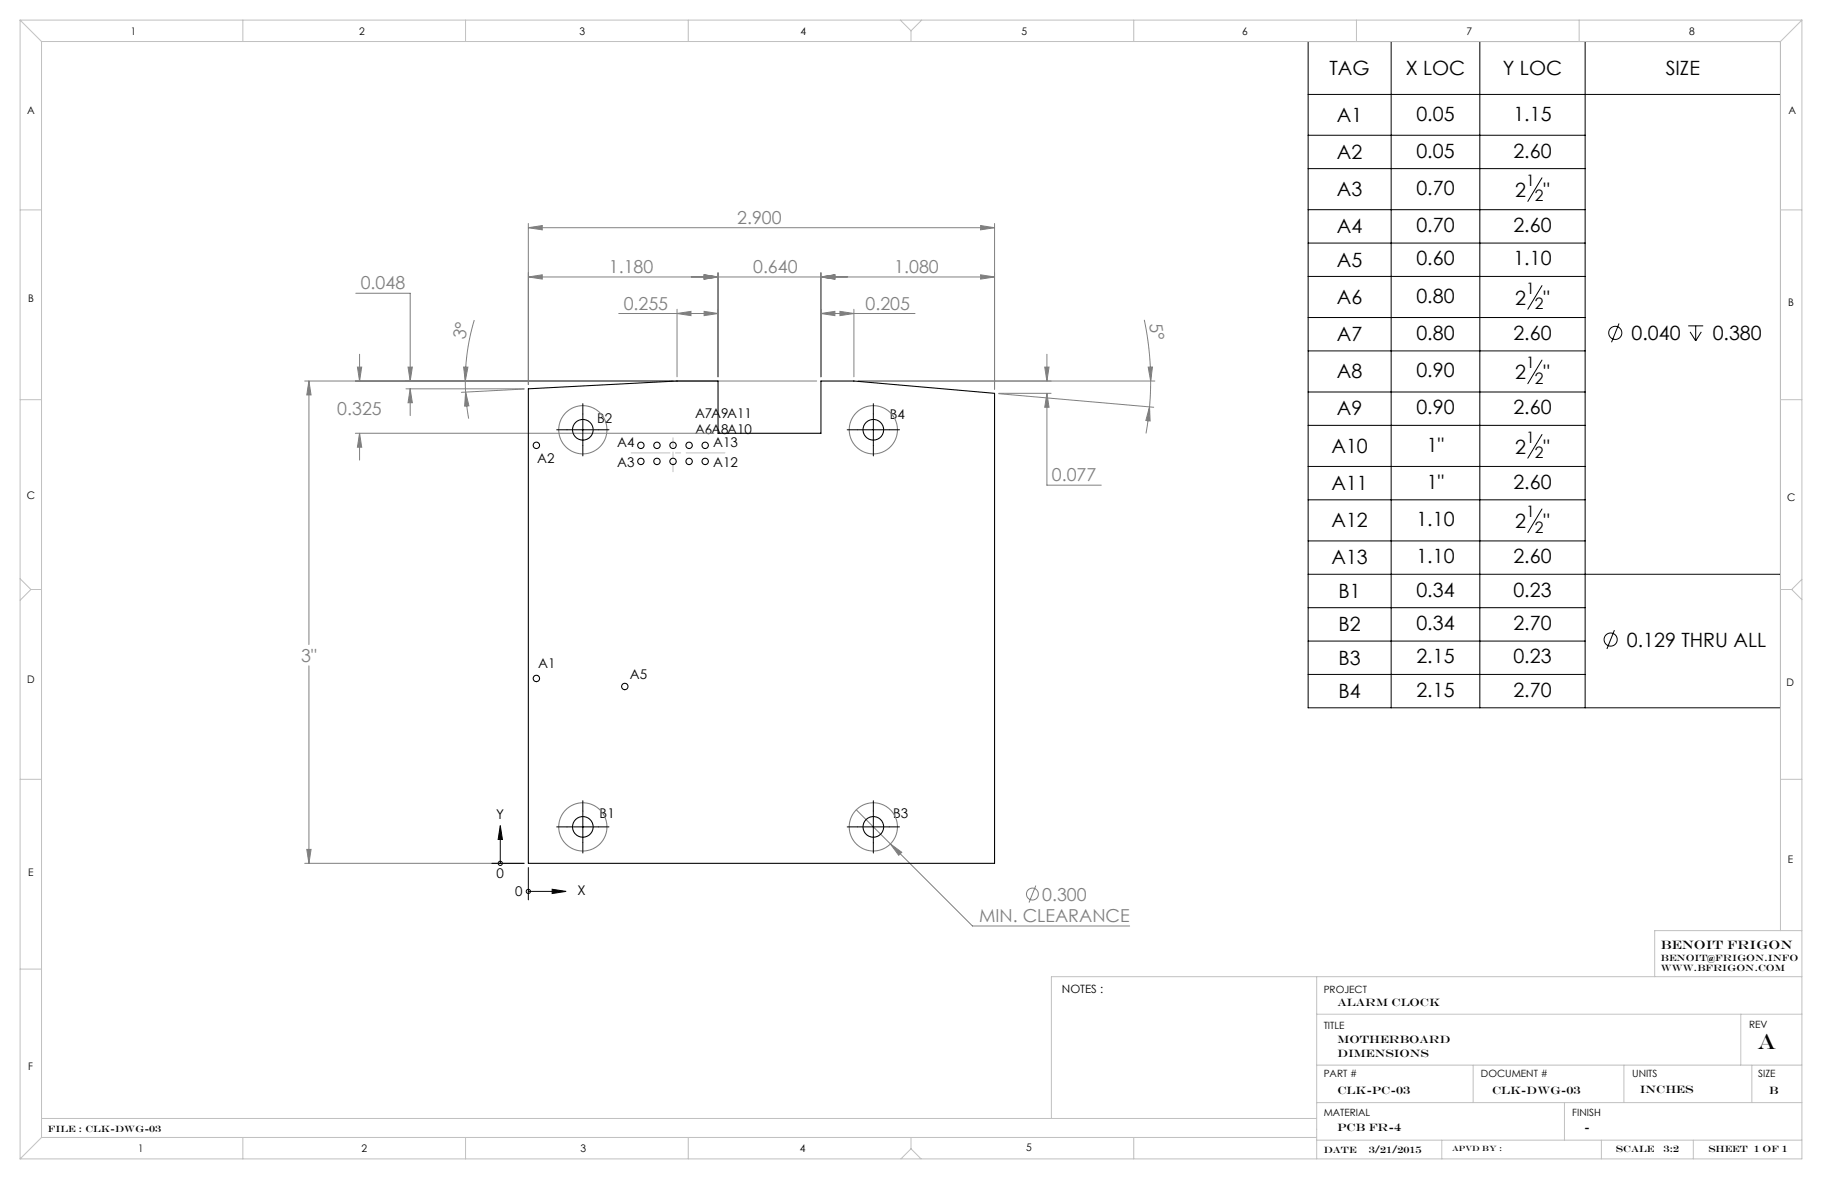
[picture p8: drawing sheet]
<svg xmlns="http://www.w3.org/2000/svg" width="432mm" height="279mm" viewBox="0 0 432 279" stroke-linecap="round" stroke-linejoin="round" font-family="sans-serif">
<g fill="none" stroke="#808080" stroke-width=".24">
<path d="M125.2 54l3.3-.5v1zM125.2 53v38.1M125.2 54h110.5M232.4 53.5l3.3 .5-3.3 .5zM235.7 53v39.2M84.3 69.5h12.9v20.8M112.4 75.9l-1 4-.6 3.1-.4 3.1-.1 4.2M125.2 65.6l3.3-.5v1zM125.2 65.6h110.5M146.6 74.3h23.6M160.5 74.3l3.3-.5v1zM160.5 73.3v16"/>
<path d="M166.9 65.1l3.3 .5-3.3 .5zM166.9 73.8l3.3 .5-3.3 .5zM170.2 64.6v24.7M194.6 65.6l3.3-.5v1zM194.6 74.3l3.3-.5v1zM194.6 64.6v24.7M194.6 74.3h22.3M199.1 73.8l3.3 .5-3.3 .5zM202.4 73.3v16M232.4 65.1l3.3 .5-3.3 .5zM271.2 75.8l1.1 7.2 .4 7.3M72.2 90.3h121.4"/>
<path d="M73.2 90.3l.5 3.3h-1zM73.2 90.3v62.4M84.7 87h1l-.5 3.3zM85.2 83.9v6.4M96.2 92.1h28M96.7 87h1l-.5 3.3zM97.2 92.1l.5 3.3h-1zM97.2 92.1v6.4M109.9 87h1l-.6 3.3zM110.3 90.3v2.6M110.3 92.9l.8 3.3-1 .1zM110.3 92.9l.8 6.3"/>
<path d="M124.2 92.2l-14.9 .8M203.4 90.3h70.3M236.7 93.3l36.7 3.2M236.7 93.2h12.4M247.6 87h1l-.5 3.3zM248.1 93.2l.5 3.3h-1zM248.1 93.2v21.8h12.9M248.1 83.9v6.4M272.1 87h1l-.4 3.3zM272.4 96.4l.2 3.4-1-.1zM272.4 96.4l-.8 6.3M272.7 90.3l-.3 6.1"/>
<path d="M84.2 102.7h85M85.2 102.7l.5 3.3h-1zM85.2 102.7v6.3M73.2 157.8v46.8M202.9 191.9l8.1 8.1M211 200l2.7 2-.7 .7zM211 200l19.5 19.4h37.2M72.2 204.6h52M72.7 201.3h1l-.5 3.3zM245.5 209.9l-1.6 4"/>
<circle cx="244.7" cy="211.9" r="1.41"/>
</g>
<g fill="none" stroke="#000" stroke-width=".24">
<path d="M310 9.8h112v157.9h-112zM329.7 9.8v157.9M350.7 9.8v157.9M375.7 9.8v157.9M310 32.1h65.7M310 40h65.7M310 22.4h112M310 49.7h65.7M310 57.6h65.7M365.4 42.1l-3.3 5.6M310 65.5h65.7M310 75.2h65.7"/>
<path d="M365.4 67.7l-3.3 5.6M383.7 76.7l-1.8 4.4M400.1 77.2h3.5M400.5 78.6l1.4 2.2M401.9 77.2v3.6M403.2 78.6l-1.3 2.2M138.1 98.1v7.5M207 98.1v7.5M310 83.2h65.7M310 92.9h65.7M365.4 85.3l-3.3 5.6M134.4 101.8h7.5"/>
<path d="M203.2 101.8h7.5M310 100.8h65.7M310 110.5h65.7M310 118.4h65.7M365.4 103l-3.3 5.6M310 128.2h65.7M310 136.1h112M365.4 120.6l-3.3 5.6M310 144h65.7M310 151.9h65.7M310 159.8h65.7M382.6 149.3l-1.8 4.5"/>
<path d="M118.6 195.6l.5 3.3h-1zM118.6 198.9v5.7M134.4 196h7.5M138.1 192.2v7.5M203.2 196h7.5M207 192.2v7.5M116.6 204.6h7.6M125.2 205.6v7.6M125.2 211.2h5.7M130.9 210.7l3.3 .5-3.3 .6z"/>
<circle cx="382.8" cy="78.9" r="1.56"/>
<circle cx="381.7" cy="151.6" r="1.56"/>
<circle cx="118.6" cy="204.6" r=".5"/>
<circle cx="125.2" cy="211.2" r=".5"/>
</g>
<g fill="none" stroke="#808080" stroke-width=".25">
<circle cx="138.1" cy="101.8" r="5.7"/>
<circle cx="207" cy="101.8" r="5.7"/>
<circle cx="138.1" cy="196" r="5.7"/>
<circle cx="207" cy="196" r="5.7"/>
</g>
<path d="M159.5 103.8v8" fill="none" stroke="#c0c0c0" stroke-width=".24" stroke-dasharray="15.2 1.3 1.3 1.3" stroke-dashoffset="13.1"/>
<path d="M149.6 107.3h22.2" fill="none" stroke="#c0c0c0" stroke-width=".24" stroke-dasharray="15.2 1.3 1.3 1.3" stroke-dashoffset="6"/>
<g fill="none" stroke="#c0c0c0" stroke-width=".24">
<path d="M4.8 4.8l5 5M4.8 4.8h422.2M4.8 4.8v269.8M9.8 9.8h412.2M9.8 9.8v259.8M57.5 4.8v5M110.3 4.8v5M163.1 4.8v5M213.4 4.8l2.5 2.5M215.9 7.3v2.5M218.4 4.8l-2.5 2.5M268.7 4.8v5"/>
<path d="M321.5 4.8v5M374.3 4.8v5M422 9.8v210.7M427 4.8l-5 5M427 4.8v269.8h-422.2M4.8 49.7h5M422 49.7h5M4.8 94.7h5M422 94.7h5M4.8 137.1l2.5 2.6M7.3 139.7l-2.5 2.6M7.3 139.7h2.5"/>
<path d="M422 139.7h2.6M424.6 139.7l2.4 2.4M427 137.3l-2.4 2.4M4.8 184.7h5M422 184.7h5M4.8 229.7h5M312 231.5v43.1M427 231.5h-177.8v33.6M427 220.5h-34.8v11M312 240.3h115M312 252.4h115M349.1 252.4v8.9"/>
<path d="M384.9 252.4v8.9M412.6 240.3v12.1M415.2 252.4v8.9M9.8 265.1h302.2M9.8 269.6l-5 5M9.8 269.6h302.2M57.5 269.6v5M110.3 269.6v5M163.1 269.6v5M215.9 272.2l-2.4 2.4M215.9 272.2l2.4 2.4M215.9 269.6v2.6"/>
<path d="M268.7 269.6v5M312 270.2h115M312 261.3h115M341.7 270.2v4.4M370.8 261.3v8.9M379.5 270.2v4.4M401.3 270.2v4.4"/>
</g>
<g fill="none" stroke="#000" stroke-width=".24" stroke-dasharray="15.2 1.3 1.3 1.3">
<path d="M138.1 98.1v-2.4M207 98.1v-2.4M134.4 101.8h-2.5M138.1 105.6v2.4M141.9 101.8h2.4M203.2 101.8h-2.4M207 105.6v2.4M210.7 101.8h2.5M134.4 196h-2.5M138.1 192.2v-2.4M138.1 199.7v2.5M141.9 196h2.4"/>
<path d="M203.2 196h-2.4M207 192.2v-2.4M207 199.7v2.5M210.7 196h2.5"/>
</g>
<g fill="#808080">
<path d="M272.4 96.4l.2 3.4-1-.1zM272.1 87h1l-.4 3.3z"/>
<path d="M125.2 54l3.3-.5v1zM232.4 53.5l3.3 .5-3.3 .5zM166.9 65.1l3.3 .5-3.3 .5zM125.2 65.6l3.3-.5v1zM166.9 65.1l3.3 .5-3.3 .5zM194.6 65.6l3.3-.5v1zM194.6 65.6l3.3-.5v1zM232.4 65.1l3.3 .5-3.3 .5zM166.9 73.8l3.3 .5-3.3 .5zM160.5 74.3l3.3-.5v1zM194.6 74.3l3.3-.5v1zM199.1 73.8l3.3 .5-3.3 .5zM73.2 90.3l.5 3.3h-1zM72.7 201.3h1l-.5 3.3zM97.2 92.1l.5 3.3h-1zM96.7 87h1l-.5 3.3zM247.6 87h1l-.5 3.3zM248.1 93.2l.5 3.3h-1zM84.7 87h1l-.5 3.3zM85.2 102.7l.5 3.3h-1zM211 200l2 2.7 .7-.7z"/>
<path d="M109.9 87h1l-.6 3.3zM110.3 92.9l.8 3.3-1 .1z"/>
</g>
<path d="M130.9 210.7l3.3 .5-3.3 .6zM118.6 195.6l.5 3.3h-1z" fill="#000"/>
<g fill="none" stroke="#000" stroke-width=".25">
<path d="M125.2 92.1l35.3-1.8h9.7v12.4h24.4v-12.4h7.8l33.3 2.9v111.4h-110.5z"/>
<circle cx="127.1" cy="105.5" r=".76"/>
<circle cx="138.1" cy="101.8" r="2.45"/>
<circle cx="151.9" cy="109.3" r=".76"/>
<circle cx="151.9" cy="105.5" r=".76"/>
<circle cx="155.7" cy="109.3" r=".76"/>
<circle cx="155.7" cy="105.5" r=".76"/>
<circle cx="159.5" cy="109.3" r=".76"/>
<circle cx="159.5" cy="105.5" r=".76"/>
<circle cx="163.3" cy="109.3" r=".76"/>
<circle cx="163.3" cy="105.5" r=".76"/>
<circle cx="167.1" cy="109.3" r=".76"/>
<circle cx="167.1" cy="105.5" r=".76"/>
<circle cx="207" cy="101.8" r="2.45"/>
<circle cx="127.1" cy="160.8" r=".76"/>
<circle cx="148.1" cy="162.7" r=".76"/>
<circle cx="138.1" cy="196" r="2.45"/>
<circle cx="207" cy="196" r="2.45"/>
</g>
<text font-size="5.1" x="416.5" y="248.6">A</text>
<g font-size="4.7">
<text x="315.1" y="17.7">TAG</text>
<text x="333.1" y="17.7">X LOC</text>
<text x="356.2" y="17.7">Y LOC</text>
<text x="394.8" y="17.7">SIZE</text>
<text x="316.8" y="28.9">A1</text>
<text x="335.7" y="28.6">0.05</text>
<text x="358.7" y="28.6">1.15</text>
<text x="316.8" y="37.6">A2</text>
<text x="335.7" y="37.4">0.05</text>
<text x="358.7" y="37.4">2.60</text>
<text x="316.8" y="46.4">A3</text>
<text x="335.7" y="46.2">0.70</text>
<text x="359.1" y="46.7">2</text>
<text x="365.8" y="46.7">&quot;</text>
<text x="316.8" y="55.3">A4</text>
<text x="335.7" y="55">0.70</text>
<text x="358.7" y="55">2.60</text>
<text x="316.8" y="63.2">A5</text>
<text x="335.7" y="62.9">0.60</text>
<text x="358.7" y="62.9">1.10</text>
<text x="316.8" y="72">A6</text>
<text x="335.7" y="71.7">0.80</text>
<text x="359.1" y="72.2">2</text>
<text x="365.8" y="72.2">&quot;</text>
<text x="316.8" y="80.8">A7</text>
<text x="335.7" y="80.6">0.80</text>
<text x="358.7" y="80.6">2.60</text>
<text x="386.7" y="80.7">0.040</text>
<text x="405.9" y="80.7">0.380</text>
<text x="316.8" y="89.6">A8</text>
<text x="335.7" y="89.4">0.90</text>
<text x="359.1" y="89.9">2</text>
<text x="365.8" y="89.9">&quot;</text>
<text x="316.8" y="98.5">A9</text>
<text x="335.7" y="98.2">0.90</text>
<text x="358.7" y="98.2">2.60</text>
<text x="315.5" y="107.3">A10</text>
<text x="338.2" y="107">1&quot;</text>
<text x="359.1" y="107.5">2</text>
<text x="365.8" y="107.5">&quot;</text>
<text x="315.5" y="116.1">A11</text>
<text x="338.2" y="115.8">1&quot;</text>
<text x="358.7" y="115.8">2.60</text>
<text x="315.5" y="124.9">A12</text>
<text x="335.7" y="124.7">1.10</text>
<text x="359.1" y="125.2">2</text>
<text x="365.8" y="125.2">&quot;</text>
<text x="315.5" y="133.8">A13</text>
<text x="335.7" y="133.5">1.10</text>
<text x="358.7" y="133.5">2.60</text>
<text x="317.2" y="141.7">B1</text>
<text x="335.7" y="141.5">0.34</text>
<text x="358.7" y="141.5">0.23</text>
<text x="317.2" y="149.6">B2</text>
<text x="335.7" y="149.3">0.34</text>
<text x="358.7" y="149.3">2.70</text>
<text x="385.6" y="153.3">0.129 THRU ALL</text>
<text x="317.2" y="157.5">B3</text>
<text x="335.7" y="157.2">2.15</text>
<text x="358.7" y="157.2">0.23</text>
<text x="317.2" y="165.4">B4</text>
<text x="335.7" y="165.1">2.15</text>
<text x="358.7" y="165.1">2.70</text>
</g>
<g font-size="4.2" fill="#808080">
<text x="174.7" y="53">2.900</text>
<text x="144.3" y="64.7">1.180</text>
<text x="178.5" y="64.7">0.640</text>
<text x="211.9" y="64.7">1.080</text>
<text x="85.5" y="68.6">0.048</text>
<text x="147.8" y="73.4">0.255</text>
<text x="205.1" y="73.4">0.205</text>
<text x="272.4" y="76.8" transform="rotate(81 272.4 76.8)">5°</text>
<text x="110.2" y="80.7" transform="rotate(-77 110.2 80.7)">3°</text>
<text x="79.9" y="98.4">0.325</text>
<text x="249.3" y="114.1">0.077</text>
<text x="71.4" y="156.9">3&quot;</text>
<text x="247" y="213.5">0.300</text>
<text x="232" y="218.5">MIN. CLEARANCE</text>
</g>
<g font-size="3.7">
<text x="361.7" y="44.1">1</text>
<text x="363.8" y="47.7">2</text>
<text x="361.7" y="69.7">1</text>
<text x="363.8" y="73.3">2</text>
<text x="361.7" y="87.3">1</text>
<text x="363.8" y="90.9">2</text>
<text x="361.7" y="105">1</text>
<text x="363.8" y="108.6">2</text>
<text x="361.7" y="122.6">1</text>
<text x="363.8" y="126.2">2</text>
</g>
<g font-size="3.2">
<text x="141.5" y="100.3">B2</text>
<text x="164.7" y="99">A7A9A11</text>
<text x="210.9" y="99.2">B4</text>
<text x="146.3" y="105.9">A4</text>
<text x="164.7" y="102.8">A6A8A10</text>
<text x="169" y="105.9">A13</text>
<text x="127.3" y="109.7">A2</text>
<text x="146.3" y="110.7">A3</text>
<text x="169" y="110.7">A12</text>
<text x="127.6" y="158.3">A1</text>
<text x="149.3" y="160.8">A5</text>
<text x="117.6" y="194.1">Y</text>
<text x="142.1" y="193.9">B1</text>
<text x="211.7" y="193.9">B3</text>
<text x="117.7" y="208">0</text>
<text x="122.1" y="212.4">0</text>
<text x="136.9" y="212.2">X</text>
</g>
<text font-size="2.9" x="393.6" y="225">BENOIT FRIGON</text>
<text font-size="2.7" x="251.7" y="235.2">NOTES :</text>
<g font-size="2.6">
<text x="317" y="238.3">Alarm Clock</text>
<text x="317" y="247.1">Motherboard</text>
<text x="317" y="250.4">Dimensions</text>
<text x="317" y="259.3">CLK-PC-03</text>
<text x="353.6" y="259.3">CLK-DWG-03</text>
<text x="388.6" y="259.1">INCHES</text>
<text x="419.3" y="259.2">B</text>
<text x="317" y="267.9">PCB FR-4</text>
<text x="375.5" y="267.9">-</text>
</g>
<g font-size="2.5">
<text x="31" y="8.2">1</text>
<text x="85.1" y="8.2">2</text>
<text x="137.3" y="8.2">3</text>
<text x="189.7" y="8.2">4</text>
<text x="242.1" y="8.2">5</text>
<text x="294.4" y="8.2">6</text>
<text x="347.6" y="8.2">7</text>
<text x="400.3" y="8.2">8</text>
<text x="6.4" y="27">A</text>
<text x="423.8" y="27">A</text>
<text x="6.7" y="71.5">B</text>
<text x="423.8" y="72.5">B</text>
<text x="6.4" y="118.4">C</text>
<text x="423.5" y="118.6">C</text>
<text x="6.5" y="161.8">D</text>
<text x="423.4" y="162.7">D</text>
<text x="6.7" y="207.6">E</text>
<text x="423.7" y="204.6">E</text>
<text x="6.7" y="253.5">F</text>
<text x="32.7" y="273">1</text>
<text x="85.7" y="273">2</text>
<text x="137.6" y="273">3</text>
<text x="189.5" y="273">4</text>
<text x="243.2" y="272.9">5</text>
</g>
<g font-size="2.4">
<text x="313.7" y="235.2">PROJECT</text>
<text x="313.7" y="243.7">TITLE</text>
<text x="414.5" y="243.6">REV</text>
<text x="313.7" y="255.3">PART #</text>
<text x="351" y="255.3">DOCUMENT #</text>
<text x="386.8" y="255.3">UNITS</text>
<text x="416.7" y="255.3">SIZE</text>
<text x="313.7" y="264.6">MATERIAL</text>
<text x="372.6" y="264.6">FINISH</text>
</g>
<g font-size="2.2">
<text x="393.6" y="227.7">benoit@frigon.info</text>
<text x="393.6" y="230.2">www.bfrigon.com</text>
<text x="11.4" y="268.3">File : clk-dwg-03</text>
<text x="313.7" y="273.2">DATE</text>
<text x="324.4" y="273.2">3/21/2015</text>
<text x="383" y="273">SCALE</text>
<text x="394.2" y="273">3:2</text>
<text x="404.9" y="273">SHEET 1 OF 1</text>
</g>
<text font-size="1.8" x="344.1" y="272.8">APVD BY :</text>
</svg>
